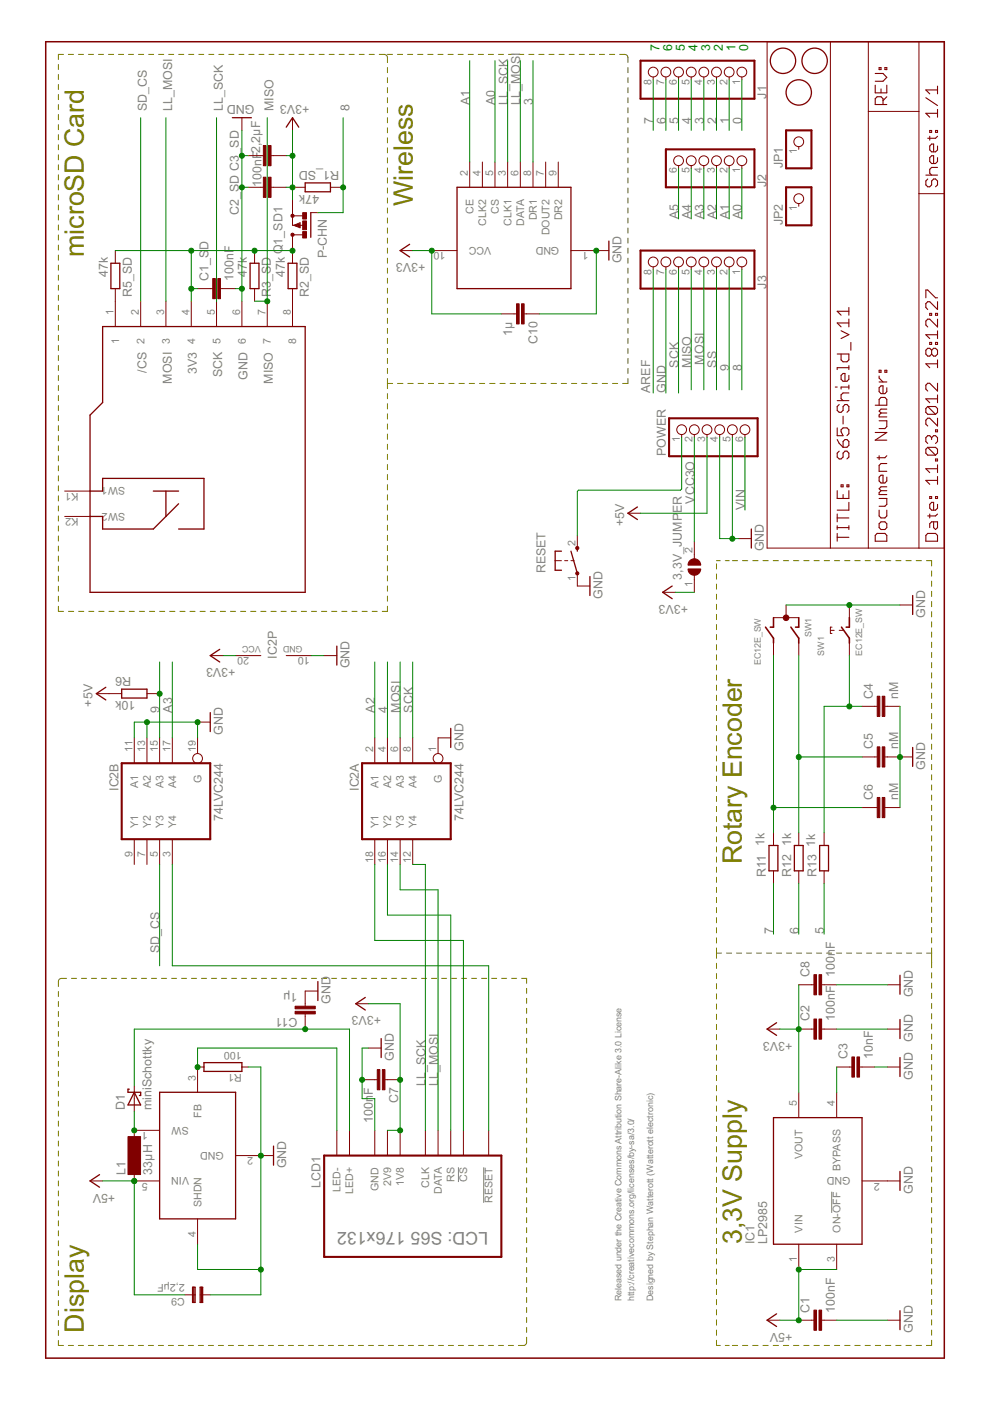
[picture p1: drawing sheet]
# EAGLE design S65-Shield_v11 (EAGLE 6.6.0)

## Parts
3,3V_JUMPER  SJ  [SJ]
C1  100nF  C-EUC0603  [C0603]
C1_SD  100nF  C-EUC0603  [C0603]
C2  100nF  C-EUC0603  [C0603]
C2_SD  100nF  C-EUC0603  [C0603]
C3  10nF  C-EUC0603  [C0603]
C3_SD  2,2µF  C-EUC0805  [C0805]
C4  nM  C-EUC0603  [C0603]
C5  nM  C-EUC0603  [C0603]
C6  nM  C-EUC0603  [C0603]
C7  100nF  C-EUC0603  [C0603]
C8  100nF  C-EUC0805  [C0805]
C9  2,2µF  CAP0805  [0805]
C10  1µ  C-EUC0603  [C0603]
C11  1µ  C-EUC0603  [C0603]
D1  miniSchottky  DIODE0603  [D0603]
IC1  LP2985  [SOT23-5]
IC2  74LVC244  74AC244DW  [SO20W]
J1  PINHD-1X8  [1X08]
J2  PINHD-1X6  [1X06]
J3  PINHD-1X8  [1X08]
JP1  PINHD-1X1  [1X01]
JP2  PINHD-1X1  [1X01]
L1  33µH  MS42  [MS42]
LCD1  S65  [S65]
POWER  PINHD-1X6  [1X06]
Q1_SD1  P-CHN  IRLML6402  [MICRO3]
R1  100  R0603  [0603]
R1_SD  47k  R-EU_R0603  [R0603]
R2_SD  47k  R-EU_R0603  [R0603]
R3_SD  47k  R-EU_R0603  [R0603]
R5_SD  47k  R-EU_R0603  [R0603]
R6  10k  R-EU_R0603  [R0603]
R11  1k  R-EU_R0603  [R0603]
R12  1k  R-EU_R0603  [R0603]
R13  1k  R-EU_R0603  [R0603]
RESET  TAST_SMD1  [SMD_TASTER]
SD  MICRO-SD  [MICRO-SD]
SW1  EC12E_SW  [ALPS_EC12E_SW]
U$1  FIDUCIALMOUNT  [FIDUCIA-MOUNT]
U$2  FIDUCIALMOUNT  [FIDUCIA-MOUNT]
U$3  FIDUCIALMOUNT  [FIDUCIA-MOUNT]
U$4  LM2705  [SOT23-5]
U$5  TRW-2.4G  [TRW-2.4G]

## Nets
0: J1.1
1: J1.2
2: J1.3
3: J1.4 U$5.8(DR1)
4: IC2.4(A:A2) J1.5
5: J1.6 R13.1
6: J1.7 R12.1
7: J1.8 R11.1
8: J3.1 Q1_SD1.1(G) R1_SD.2
9: IC2.15(B:A3) J3.2 R6.2
+3V3: 3,3V_JUMPER.1 C2.1 C2_SD.2 C3_SD.2 C7.1 C8.1 C10.2 IC1.5(VOUT) IC2.20(P:VCC) LCD1.1V8 LCD1.2V9 Q1_SD1.2(S) R1_SD.1 U$5.10(VCC)
+5V [usbvcc]: C1.1 C9.2 IC1.1(VIN) IC1.3(ON-!OFF) L1.1 POWER.3 R6.1 U$4.5(VIN)
A0: J2.1 U$5.5(CS)
A1: J2.2 U$5.2(CE)
A2: IC2.2(A:A1) J2.3
A3: IC2.17(B:A4) J2.4
A4: J2.5
A5: J2.6
AREF [aref]: J3.8
GND [gnd]: C1.2 C1_SD.2 C2.2 C2_SD.1 C3.2 C3_SD.1 C4.2 C5.2 C6.2 C7.2 C8.2 C9.1 C10.1 C11.2 IC1.2(GND) IC2.1(A:G) IC2.10(P:GND) IC2.11(B:A1) IC2.13(B:A2) IC2.19(B:G) J3.7 LCD1.GND POWER.4 POWER.5 R1.1 RESET.1(P) SD.6 SW1.C SW1.D U$4.2(GND) U$4.4(SHDN) U$5.1(GND)
LED+: C11.1 D1.1(C) LCD1.LED+
LED-: LCD1.LED- R1.2 U$4.3(FB)
LL_MOSI: IC2.14(A:Y3) LCD1.DATA SD.3 U$5.6(DATA)
LL_SCK: IC2.12(A:Y4) LCD1.CLK SD.5 U$5.3(CLK1)
MISO: J3.5 R3_SD.2 SD.7
MOSI: IC2.6(A:A3) J3.4
N$1: R5_SD.2 SD.1
N$2: IC2.16(A:Y2) LCD1.RS
N$3: IC2.18(A:Y1) LCD1.CS(!CS)
N$4: IC2.3(B:Y4) LCD1.RESET(!RESET)
N$5: D1.2(A) L1.2 U$4.1(SW)
N$6: C4.1 R13.2 SW1.E
N$7: C5.1 R12.2 SW1.A
N$8: C6.1 R11.2 SW1.B
N$9: C3.1 IC1.4(BYPASS)
N$10: POWER.1 RESET.2(S)
N$15: R2_SD.2 SD.8
SCK: IC2.8(A:A4) J3.6
SD_3V3: C1_SD.1 Q1_SD1.3(D) R2_SD.1 R3_SD.1 R5_SD.1 SD.4
SD_CS: IC2.5(B:Y3) SD.2
SS: J3.3
VCC3O: 3,3V_JUMPER.2 POWER.2
VIN [power]: POWER.6
Unconnected: IC2.7(B:Y2) IC2.9(B:Y1) JP1.1 JP2.1 SD.K1(SW1) SD.K2(SW2) SW1.GND1(G) SW1.GND2(G) U$5.4(CLK2) U$5.7(DOUT2) U$5.9(DR2)

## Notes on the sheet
- Display | microSD Card
- Wireless
- Released under the Creative Commons Attribution Share-Alike License
- http://creativecommons.org/licenses/by-sa/4.0/
- Designed by Stephan Watterott (Watterott electronic)
- 7
- 6
- 5
- 4
- 3
- 2
- 1
- 3,3V Supply | Rotary Encoder
- 0
